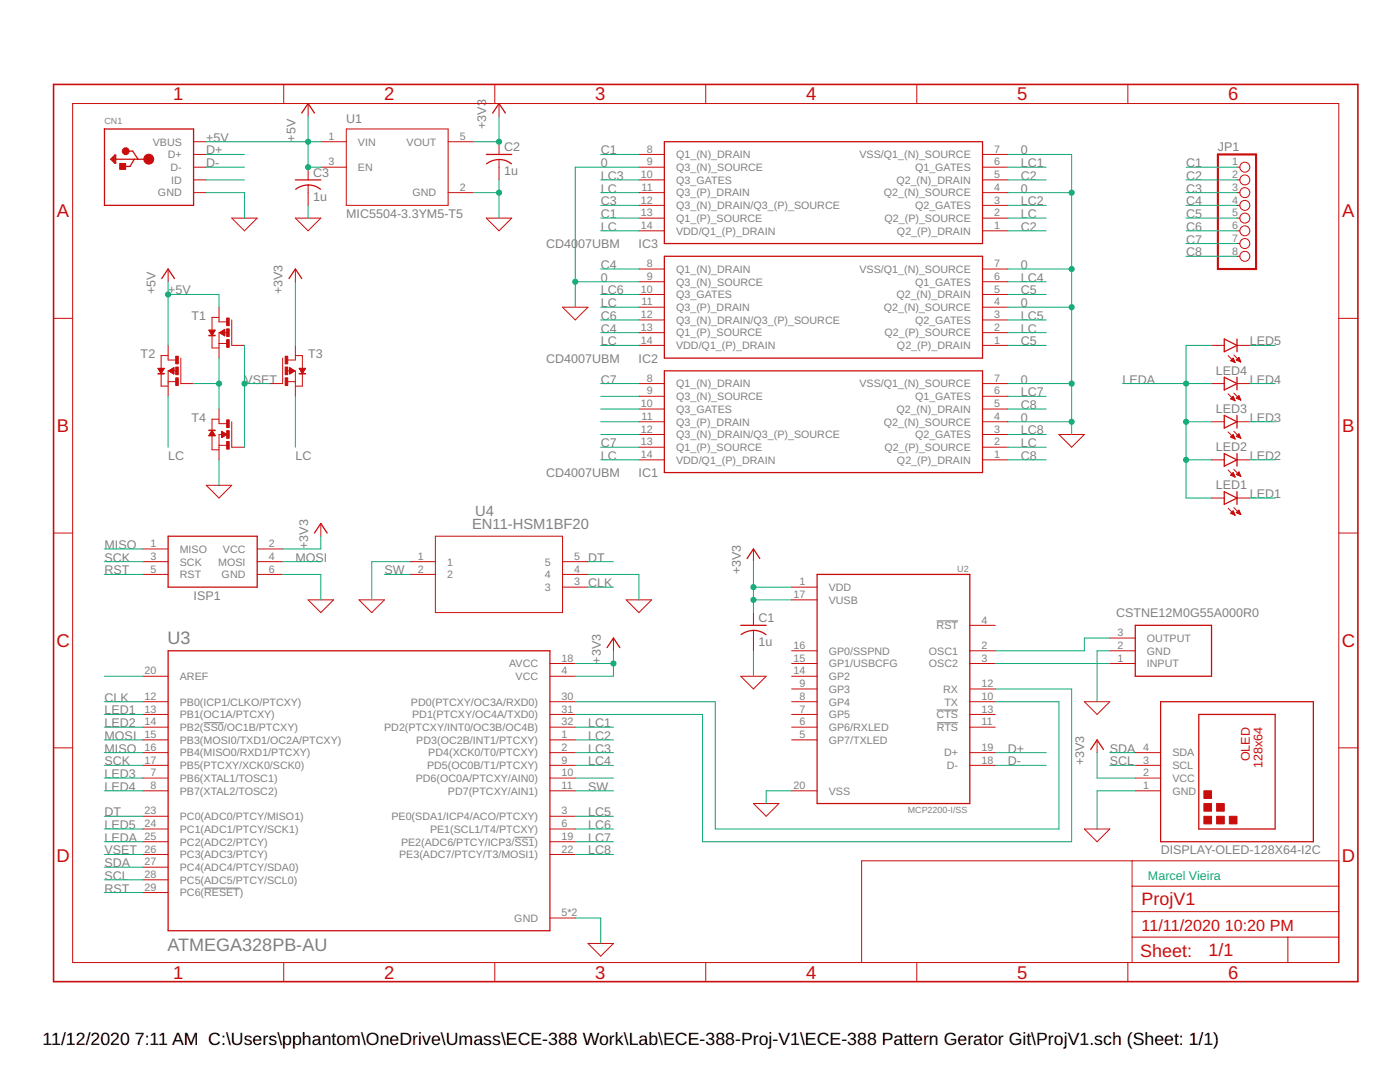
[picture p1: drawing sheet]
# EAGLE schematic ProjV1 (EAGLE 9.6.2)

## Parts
C1  1u  C-USC0805  [C0805]
C2  1u  C-USC0805  [C0805]
C3  1u  C-USC0805  [C0805]
CN1  USBMINIB  [USB-MINIB]
IC1  CD4007UBM  [SOIC127P600X175-14N]
IC2  CD4007UBM  [SOIC127P600X175-14N]
IC3  CD4007UBM  [SOIC127P600X175-14N]
ISP1  AVRISP-6  [AVRISP]
JP1  PINHD-1X8-3.5MM  [1X08-3.5MM]
LED1  LEDCHIP-LED0805  [CHIP-LED0805]
LED2  LEDCHIP-LED0805  [CHIP-LED0805]
LED3  LEDCHIP-LED0805  [CHIP-LED0805]
LED4  LEDCHIP-LED0805  [CHIP-LED0805]
LED5  LEDCHIP-LED0805  [CHIP-LED0805]
T1  PMOSSOT23  [SOT-23]
T2  PMOSSOT23  [SOT-23]
T3  PMOSSOT23  [SOT-23]
T4  NMOSSOT23  [SOT-23]
U1  MIC5504-3.3YM5-T5  [SOT95P280X145-5N]
U2  MCP2200-I/SS  [SOP65P780X200-20N]
U3  ATMEGA328PB-AU  [QFP80P900X900X120-32N]
U4  EN11-HSM1BF20  [EN11-HSM_TTE]
U$1  DISPLAY-OLED-128X64-I2C  [DISPLAY-OLED-128X64-I2C]
Y1  12MHz  RESONATOR-16MHZSMD_3.2X1.3  [RESONATOR-SMD-3.2X1.3]

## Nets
0: C1.2 C2.2 C3.2 CN1.GND IC1.4(Q2_(N)_SOURCE) IC1.7(VSS/Q1_(N)_SOURCE) IC2.4(Q2_(N)_SOURCE) IC2.7(VSS/Q1_(N)_SOURCE) IC2.9(Q3_(N)_SOURCE) IC3.4(Q2_(N)_SOURCE) IC3.7(VSS/Q1_(N)_SOURCE) IC3.9(Q3_(N)_SOURCE) ISP1.6(GND) T4.2(S) U1.2(GND) U3.5(GND) U3.21(GND) U4.1 U4.4 U$1.1(GND) Y1.2 ; supply symbol labelled GND
+5V: C3.1 CN1.VBUS T1.1(D) T2.1(D) U1.1(VIN) U1.3(EN)
C1: IC3.8(Q1_(N)_DRAIN) IC3.13(Q1_(P)_SOURCE) JP1.1
C2: IC3.1(Q2_(P)_DRAIN) IC3.5(Q2_(N)_DRAIN) JP1.2
C3: IC3.12(Q3_(N)_DRAIN/Q3_(P)_SOURCE) JP1.3
C4: IC2.8(Q1_(N)_DRAIN) IC2.13(Q1_(P)_SOURCE) JP1.4
C5: IC2.1(Q2_(P)_DRAIN) IC2.5(Q2_(N)_DRAIN) JP1.5
C6: IC2.12(Q3_(N)_DRAIN/Q3_(P)_SOURCE) JP1.6
C7: IC1.8(Q1_(N)_DRAIN) IC1.13(Q1_(P)_SOURCE) JP1.7
C8: IC1.1(Q2_(P)_DRAIN) IC1.5(Q2_(N)_DRAIN) JP1.8
CLK: U3.12(PB0(ICP1/CLKO/PTCXY)) U4.3
D+: CN1.D+ U2.19(D+)
D-: CN1.D- U2.18(D-)
DT: U3.23(PC0(ADC0/PTCY/MISO1)) U4.5
LC: IC1.2(Q2_(P)_SOURCE) IC1.14(VDD/Q1_(P)_DRAIN) IC2.2(Q2_(P)_SOURCE) IC2.11(Q3_(P)_DRAIN) IC2.14(VDD/Q1_(P)_DRAIN) IC3.2(Q2_(P)_SOURCE) IC3.11(Q3_(P)_DRAIN) IC3.14(VDD/Q1_(P)_DRAIN) T2.2(S) T3.2(S)
LC1: IC3.6(Q1_GATES) U3.32(PD2(PTCXY/INT0/OC3B/OC4B))
LC2: IC3.3(Q2_GATES) U3.1(PD3(OC2B/INT1/PTCXY))
LC3: IC3.10(Q3_GATES) U3.2(PD4(XCK0/T0/PTCXY))
LC4: IC2.6(Q1_GATES) U3.9(PD5(OC0B/T1/PTCXY))
LC5: IC2.3(Q2_GATES) U3.3(PE0(SDA1/ICP4/ACO/PTCXY))
LC6: IC2.10(Q3_GATES) U3.6(PE1(SCL1/T4/PTCXY))
LC7: IC1.6(Q1_GATES) U3.19(PE2(ADC6/PTCY/ICP3/!SS1!))
LC8: IC1.3(Q2_GATES) U3.22(PE3(ADC7/PTCY/T3/MOSI1))
LED1: LED1.C U3.13(PB1(OC1A/PTCXY))
LED2: LED2.C U3.14(PB2(!SS0!/OC1B/PTCXY))
LED3: LED3.C U3.7(PB6(XTAL1/TOSC1))
LED4: LED4.C U3.8(PB7(XTAL2/TOSC2))
LED5: LED5.C U3.24(PC1(ADC1/PTCY/SCK1))
LEDA: LED1.A LED2.A LED3.A LED4.A LED5.A U3.25(PC2(ADC2/PTCY))
MISO: ISP1.1(MISO) U3.16(PB4(MISO0/RXD1/PTCXY))
MOSI: ISP1.4(MOSI) U3.15(PB3(MOSI0/TXD1/OC2A/PTCXY))
N$1: IC1.9(Q3_(N)_SOURCE)
N$2: IC1.10(Q3_GATES)
N$3: IC1.11(Q3_(P)_DRAIN)
N$4: U3.10(PD6(OC0A/PTCXY/AIN0))
N$5: IC1.12(Q3_(N)_DRAIN/Q3_(P)_SOURCE)
N$6: U2.2(OSC1) Y1.1
N$8: CN1.ID
N$9: T1.2(S) T2.3(G) T4.1(D)
N$14: U2.3(OSC2) Y1.3
N$30: U3.20(AREF)
RST: ISP1.5(RST) U3.29(PC6(!RESET!))
RX/TX: U2.10(TX) U3.30(PD0(PTCXY/OC3A/RXD0))
SCK: ISP1.3(SCK) U3.17(PB5(PTCXY/XCK0/SCK0))
SCL: U3.28(PC5(ADC5/PTCY/SCL0)) U$1.3(SCL)
SDA: U3.27(PC4(ADC4/PTCY/SDA0)) U$1.4(SDA)
SW: U3.11(PD7(PTCXY/AIN1)) U4.2
TX/RX: U2.12(RX) U3.31(PD1(PTCXY/OC4A/TXD0))
VCC: C1.1 C2.1 ISP1.2(VCC) T3.1(D) U1.5(VOUT) U2.1(VDD) U2.17(VUSB) U3.4(VCC) U3.18(AVCC) U$1.2(VCC)
VSET: T1.3(G) T3.3(G) T4.3(G) U3.26(PC3(ADC3/PTCY))
Unconnected: U2.4(!RST) U2.5(GP7/TXLED) U2.6(GP6/RXLED) U2.7(GP5) U2.8(GP4) U2.9(GP3) U2.11(!RTS) U2.13(!CTS) U2.14(GP2) U2.15(GP1/USBCFG) U2.16(GP0/SSPND)

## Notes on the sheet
- Marcel Vieira

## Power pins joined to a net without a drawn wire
VSS: U2.20(VSS)

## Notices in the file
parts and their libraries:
SparkFun-Clocks: Licensing: Creative Commons ShareAlike 4.0 International - https://creativecommons.org/licenses/by-sa/4.0
diy-modules: Released under the Creative Commons Attribution 4.0 International License: http://creativecommons.org/licenses/by/4.0
